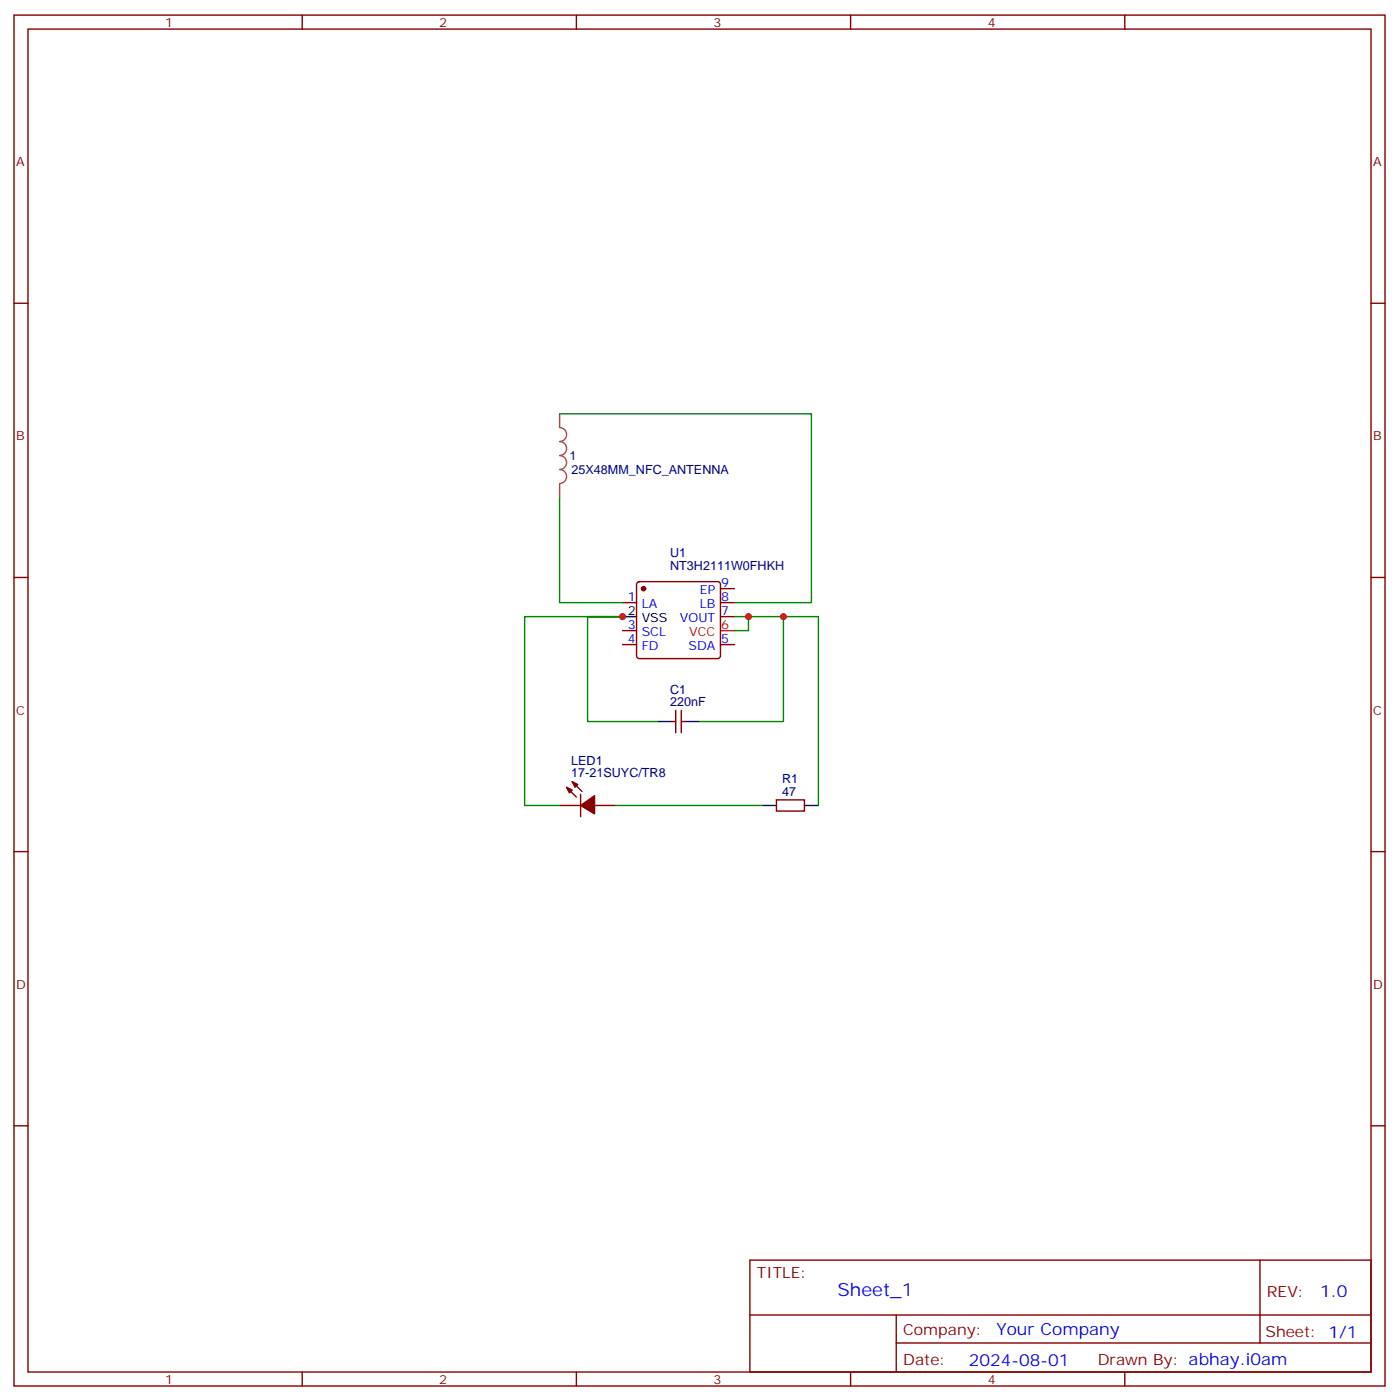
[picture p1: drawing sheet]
<svg xmlns="http://www.w3.org/2000/svg" width="353mm" height="353mm" viewBox="0 0 353 353" stroke-linecap="round" stroke-linejoin="round" font-family="sans-serif">
<g fill="none" stroke="#870000" stroke-width=".35">
<path d="M3.5 3.8h345.7v345.7h-345.7zM7.1 7.3h338.6v338.7h-338.6zM76.2 3.8v3.5M145.3 3.8v3.5M214.5 3.8v3.5M283.6 3.8v3.5M3.5 76.5h3.6M345.7 76.5h3.5M3.5 145.6h3.6M157 152h3.5M157 159h3.5M160.7 146.9l.5-.2h19.8a.71 .71 0 0 1 .7 .7v18l-.3 .5-.4 .2h-19.8l-.5-.2-.2-.5v-18z"/>
<path d="M181.7 148.4h3.5M181.7 152h3.5M181.7 155.5h3.5M345.7 145.6h3.5M157 162.6h3.5M170.4 179.1v5.7M171.8 179.1v5.7M181.7 162.6h3.5M142.9 198.5l2.4 2.5M144.3 197.1l2.5 2.5M169.3 182h1.1M171.8 182h1.1"/>
<path d="M3.5 214.8h3.6M141.1 203.1h5.3M146.4 200.3v5.7M149.9 203.1h5.3M195.8 201.7h7v2.8h-7zM345.7 214.8h3.5M3.5 283.9h3.6M345.7 283.9h3.5M189.1 317.8h156.6v28.2h-156.6zM317.7 317.8v20.9M189.1 331.6h156.5M226 338.7h119.6"/>
<path d="M226 331.6v14.1M76.2 346v3.5M145.3 346v3.5M214.5 346v3.5M283.6 346v3.5"/>
</g>
<path d="M157 155.5h3.5M165.8 182h3.5M172.9 182h3.5M192.3 203.1h3.5M202.8 203.1h3.6" fill="none" stroke="#000" stroke-width=".35"/>
<path d="M181.7 159h3.5" fill="none" stroke="#f00" stroke-width=".35"/>
<g fill="#870000" stroke="#870000" stroke-width=".35">
<path d="M142.9 198.5l1.4 .7-.7 .8z"/>
<path d="M144.3 197.1l1.4 .7-.7 .7z"/>
<path d="M146.4 203.1l3.5-2.4v4.5z"/>
<circle cx="162.3" cy="148.4" r=".53"/>
</g>
<path d="M141.1 104.4v3.4a1.76 1.76 0 0 1 1.8 1.8 1.76 1.76 0 0 1-1.8 1.8 1.76 1.76 0 0 1 1.8 1.7 1.76 1.76 0 0 1-1.8 1.8 1.76 1.76 0 0 1 1.8 1.7 1.76 1.76 0 0 1-1.8 1.8 1.76 1.76 0 0 1 1.8 1.8 1.76 1.76 0 0 1-1.8 1.7M141.1 122v3.5" fill="none" stroke="#a64a4a" stroke-width=".35"/>
<path d="M141.1 104.4h63.5v47.6h-19.4M141.1 125.5v26.5h15.9M185.2 155.5h12.4M188.7 155.5v3.5h-3.5M165.8 182h-17.6v-26.5h8.8h-24.7v47.6h8.8M176.4 182h21.2v-26.5h8.8v47.6M155.2 203.1h37.1" fill="none" stroke="#008700" stroke-width=".35"/>
<g fill="#c00">
<circle cx="157" cy="155.5" r=".88"/>
<circle cx="197.6" cy="155.5" r=".88"/>
<circle cx="188.7" cy="155.5" r=".88"/>
</g>
<text font-size="4.6" fill="#00f" x="211.2" y="326.8">Sheet_1</text>
<g font-size="4.2" fill="#00f">
<text x="332.9" y="327">1.0</text>
<text x="251.3" y="336.6">Your Company</text>
<text x="244.3" y="344.4">2024-08-01</text>
</g>
<g font-size="3.9" fill="#800">
<text x="190.9" y="322.4">TITLE:</text>
<text x="319.5" y="327">REV:</text>
<text x="227.8" y="336.6">Company:</text>
<text x="319.1" y="337.2">Sheet: 1/1</text>
<text x="227.8" y="344.2">Date:</text>
<text x="276.8" y="344.3">Drawn By: abhay.i0am</text>
</g>
<g font-size="3.2" fill="#800">
<text x="41.6" y="6.8">1</text>
<text x="110.8" y="6.8">2</text>
<text x="179.9" y="6.8">3</text>
<text x="249.1" y="6.8">4</text>
<text x="4.1" y="41.9">A</text>
<text x="346.3" y="41.9">A</text>
<text x="4.1" y="111.1">B</text>
<text x="346.3" y="111.1">B</text>
<text x="4.1" y="180.2">C</text>
<text x="346.3" y="180.2">C</text>
<text x="4.1" y="249.3">D</text>
<text x="346.3" y="249.3">D</text>
<text x="41.6" y="349">1</text>
<text x="110.8" y="349">2</text>
<text x="179.9" y="349">3</text>
<text x="249.1" y="349">4</text>
</g>
<g font-size="3.2" fill="#000080">
<text x="143.6" y="116.1">1</text>
<text x="144.1" y="119.6">25X48MM_NFC_ANTENNA</text>
<text x="169" y="143.7">NT3H2111W0FHKH</text>
<text x="169" y="140.5">U1</text>
<text x="169" y="178.1">220nF</text>
<text x="169" y="174.9">C1</text>
<text x="144" y="196.1">17-21SUYC/TR8</text>
<text x="144" y="192.9">LED1</text>
<text x="197.2" y="197.5">R1</text>
<text x="197.2" y="200.7">47</text>
</g>
<g font-size="3.2" fill="#00f">
<text x="176.5" y="149.9">EP</text>
<text x="181.9" y="148.1">9</text>
<text x="158.3" y="151.6">1</text>
<text x="161.8" y="153.4">LA</text>
<text x="176.4" y="153.4">LB</text>
<text x="181.9" y="151.6">8</text>
<text x="181.9" y="155.2">7</text>
<text x="158.3" y="158.7">3</text>
<text x="161.8" y="160.4">SCL</text>
<text x="171.4" y="156.9">VOUT</text>
<text x="158.3" y="162.2">4</text>
<text x="161.8" y="164">FD</text>
<text x="173.6" y="164">SDA</text>
<text x="181.9" y="162.2">5</text>
</g>
<g font-size="3.2">
<text x="158.3" y="155.2">2</text>
<text x="161.8" y="156.9">VSS</text>
</g>
<g font-size="3.2" fill="#f00">
<text x="173.8" y="160.4">VCC</text>
<text x="181.9" y="158.7">6</text>
</g>
</svg>
